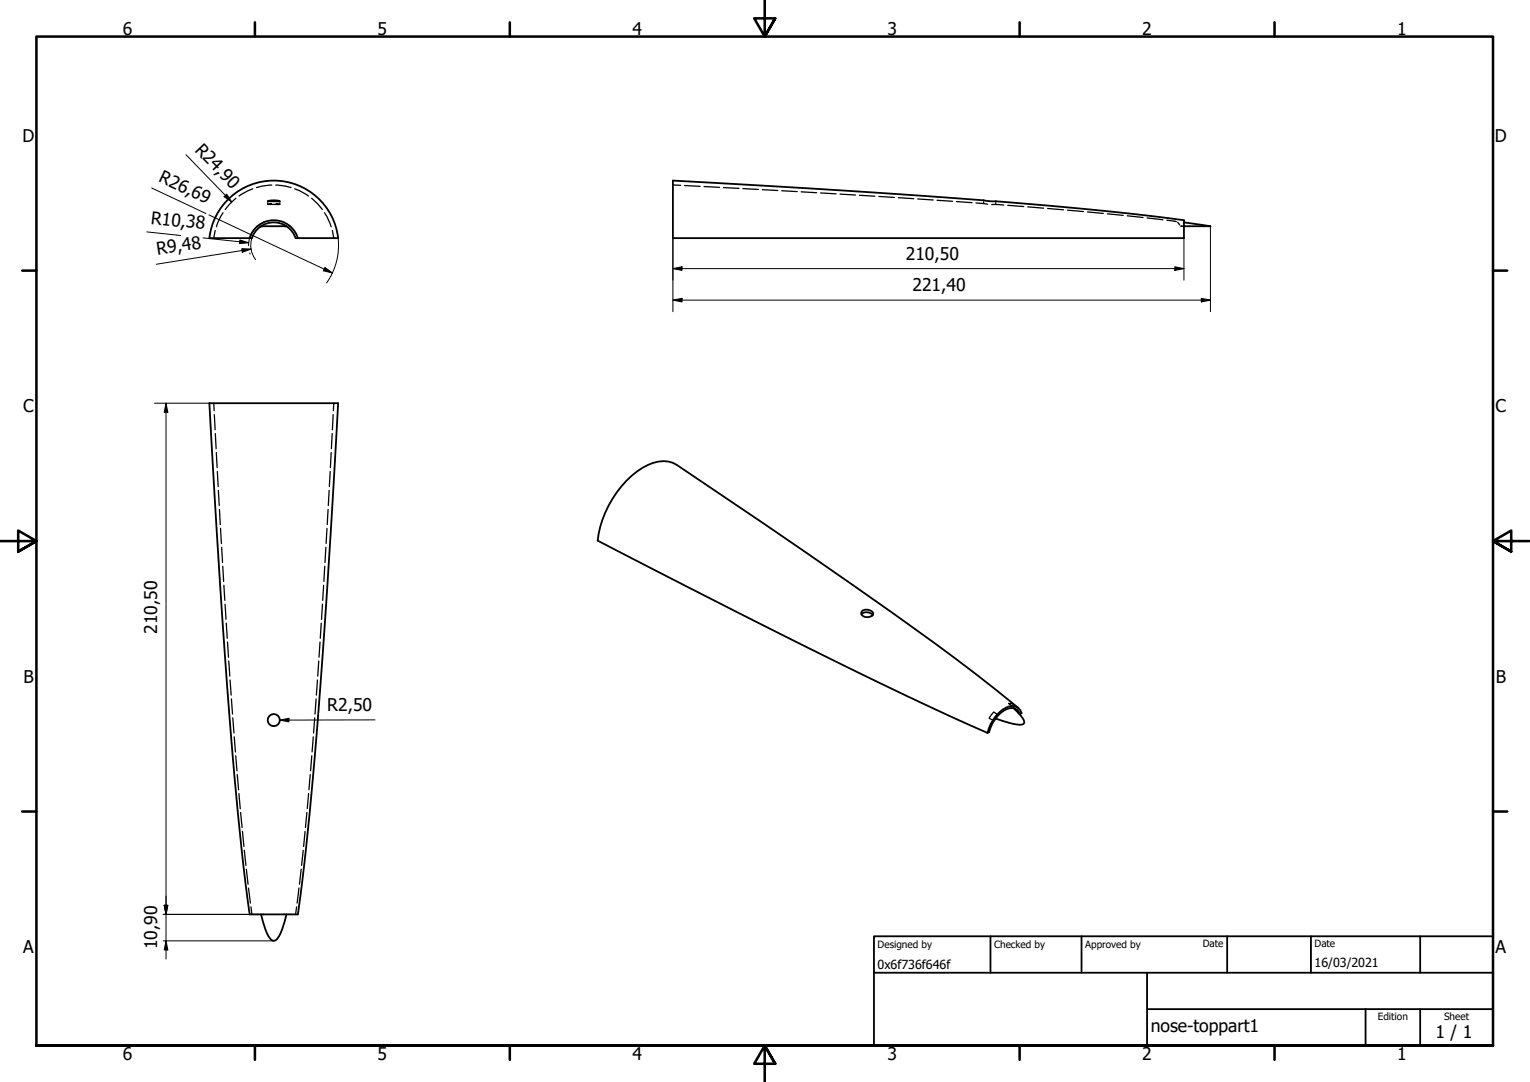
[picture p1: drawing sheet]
<svg xmlns="http://www.w3.org/2000/svg" width="420mm" height="297mm" viewBox="0 0 420 297" stroke-linecap="round" stroke-linejoin="round" font-family="sans-serif">
<!-- layer: Hidden (ISO) -->
<g fill="none" stroke="#000" stroke-width=".35">
<path d="M61.2 58.4l-.6 1-1.2 2.9M64.8 54.4l-1.8 1.6-1.2 1.5M69.4 51.8l-1.3 .6-2.4 1.4M73.5 55.2v.3M73.5 55.8v.3M74.5 55.9l-1 .2h3.3l-.9-.2M74.6 50.8l-2.5 .3-1.7 .4M75.7 50.8l2.6 .3 1.6 .4M76.8 55.2v.3M76.8 55.8v.3M80.9 51.8l1.4 .6 2.4 1.4M85.6 54.4l1.7 1.6 1.2 1.5"/>
<path d="M89.1 58.4l.7 1 1.1 2.9M184.8 50.8l2.1 .1M188 50.9l4.3 .3M193.3 51.2l4.3 .2M198.7 51.5l4.2 .2M204 51.8l4.3 .2M209.3 52.1l4.3 .2M214.7 52.4l4.2 .2M220 52.7l4.3 .2M225.3 53l4.3 .2M230.7 53.3l4.2 .2M236 53.6l4.3 .3"/>
<path d="M241.3 53.9l4.3 .3M246.7 54.3l4.2 .2M252 54.6l4.3 .3M257.3 55l4.3 .3M262.7 55.3l4.2 .3M268 55.7l2.1 .2M270.1 55.9l1.1 .2M270.1 55v.3M270.1 55.6v.3M273.5 56.1h-1.2M273.5 55.3v.2M273.5 55.8v.3"/>
<path d="M273.5 56.1l2.1 .2M276.7 56.4l4.4 .3M282.2 56.8l4.4 .3M287.7 57.2l4.4 .4M293.2 57.7l4.3 .4M298.6 58.2l4.4 .4M304.1 58.7l4.4 .4M309.5 59.2l4.4 .5M315 59.8l4.4 .5M59.1 63.3l-.4 2.1M91.3 63.3l.4 2.1M320.4 60.5l2.6 .3"/>
<path d="M323.4 61l.6 .8M324.3 62.1h.3M324.4 62l.7 .1M58.7 110.7l.1 2.1M58.9 113.8l.2 4.2M59.1 119l.3 4.2M91.2 119l-.2 4.2M91.5 113.8l-.2 4.2M91.7 110.7l-.1 2.1M59.4 124.2l.2 4.2M59.7 129.4l.2 4.2M60 134.6l.2 4.2"/>
<path d="M60.3 139.8l.2 4.2M90.1 139.8l-.2 4.2M90.4 134.6l-.2 4.2M90.7 129.4l-.3 4.2M90.9 124.2l-.2 4.2M60.6 145l.2 4.2M60.9 150.3l.2 4.1M61.2 155.5l.2 4.1M89.2 155.5l-.3 4.1M89.5 150.3l-.3 4.1M89.8 145l-.2 4.2M61.5 160.7l.2 4.1"/>
<path d="M61.8 165.9l.3 4.1M62.1 171.1l.3 4.1M62.5 176.3l.3 4.1M87.9 176.3l-.3 4.1M88.2 171.1l-.3 4.1M88.6 165.9l-.3 4.1M88.9 160.7l-.3 4.1M62.8 181.5l.3 4.1M63.2 186.7l.3 4.1M63.6 191.9l.3 4.1M63.9 197.1l.3 4.1M86.4 197.1l-.3 4.1"/>
<path d="M86.8 191.9l-.3 4.1M87.2 186.7l-.3 4.1M87.5 181.5l-.3 4.1M64.3 202.3l.4 4.1M64.7 207.5l.4 4.1M65.2 212.7l.3 4.1M65.6 217.9l.4 4.1M84.8 217.9l-.4 4.1M85.2 212.7l-.4 4.1M85.6 207.5l-.3 4.1M86 202.3l-.3 4.1M66.1 223.1l.4 4.1"/>
<path d="M66.6 228.2l.4 4.2M67.1 233.4l.4 4.2M67.6 238.6l.5 4.2M82.7 238.6l-.5 4.2M83.3 233.4l-.5 4.2M83.8 228.2l-.4 4.2M84.3 223.1l-.4 4.1M68.2 243.8l.6 4.1M68.9 249l.3 2M81.4 249l-.2 2M82.1 243.8l-.5 4.1"/>
</g>
<!-- layer: Visible (ISO) -->
<g fill="none" stroke="#000" stroke-width=".5">
<path d="M73.5 55.2a6 6 0 0 1 3.3 0zM184.8 49.6l12.3 .7a2355.2 2355.2 0 0 1 114.9 8.5l13.1 1.7v4.9h-140.3zM68.6 65.4a6.9 6.9 0 0 1 6.6-4.9 6.9 6.9 0 0 1 6.6 4.9M71.7 62.1a6.3 6.3 0 0 1 7 0zM72.1 62.1a4.8 4.8 0 0 0-2.9 3.3h-11.7a17.8 17.8 0 0 1 17.7-15.8 17.8 17.8 0 0 1 17.7 15.8h-11.7a4.8 4.8 0 0 0-3-3.3M325.1 61.1l7.3 1h-7.3M57.5 110.7h35.4a2318 2318 0 0 1-9.4 127l-1.7 13.3h-13.2a1352.6 1352.6 0 0 1-8.1-89.2zM236.6 168.7a2.13 2.13 0 0 1 3.1 .1M236.6 167.9a2.04 2.04 0 0 1 3.2 .6 1.86 1.86 0 0 1-1.7 .9 1.86 1.86 0 0 1-1.6-1.1zM273.4 197.3a9.3 9.3 0 0 0-1.8 3.6l-.4 .3M274.2 196.3a5.2 5.2 0 0 1 4.1-1.9l1.1 1a4.7 4.7 0 0 1 1.8 3.1 2.04 2.04 0 0 1-2.1 .4l-5.7-1.6zM278.4 194.5a2.12 2.12 0 0 1 1.7 1.5"/>
<path d="M279.6 195.7l.5 .3M279.6 194.4a646.9 646.9 0 0 0-46.2-34.4 1973.7 1973.7 0 0 0-48.6-32.9 9.6 9.6 0 0 0-8.4 1.3 28.2 28.2 0 0 0-12.3 20 2107.7 2107.7 0 0 0 103.7 51.3l3.4 1.5M280.1 196l.4-.2a2.75 2.75 0 0 0-4.2-1.5 10.7 10.7 0 0 0-5.1 6.9M71.7 251a18 18 0 0 0 2.6 6.8 1.07 1.07 0 0 0 1.8 0 15.4 15.4 0 0 0 2.6-6.8"/>
<circle cx="75.2" cy="197.7" r="1.67"/>
</g>
<!-- layer: Visible Narrow (ISO) -->
<path d="M273.9 196.1l-1-.6-.7 .7-.6 .9 1.1 .6M277.9 193.8l-.9-.7a2.22 2.22 0 0 1 2 .9" fill="none" stroke="#000" stroke-width=".35"/>
<!-- layer: Border (ISO) -->
<g fill="none" stroke="#000" stroke-width=".7">
<path d="M70 6.1v3.9M140 6.1v3.9M210 0v10l-2.9-5h5.8l-2.9 5 2.9-5M280 6.1v3.9M350 6.1v3.9M6.1 74.3h3.9M410 74.3h3.9M0 148.5h10l-5-2.9v5.8l5-2.9-5 2.9M420 148.5h-10l5-2.9v5.8l-5-2.9 5 2.9M6.1 222.8h3.9M410 222.8h3.9M10 287v-277h400v277h-400h400"/>
<path d="M70 287v3.9M140 287v3.9M212.9 292l-2.9-5 2.9 5h-5.8l2.9-5v10M280 287v3.9M350 287v3.9"/>
</g>
<!-- layer: Title (ISO) -->
<path d="M240 257h170v30h-170zM272 257v10M297 257v10M337 257v10M360 257v10M390 257v10M240 267h170M315 277h95M315 267v20M375 277v10M390 277v10" fill="none" stroke="#000" stroke-width=".5"/>
<!-- layer: Dimension (ISO) -->
<g fill="none" stroke="#000" stroke-width=".27">
<path d="M41.7 51.6l14.8 7M51.1 42.5l12.5 12.9M57.4 59l33.9 15.9M61.5 54l.8-.7 1.3 2.1zM40.3 63.7l9.3 1M55.8 65.3l12.5 1.3M65.9 65.9l2.4 .7-2.5 .3zM66.4 68.3l2.5 .1-2.4 .9zM68.6 69.4l.1 .4M68.9 68.4l-26 4.2M69.2 65.4a6.3 6.3 0 0 0 1 5.9M72.4 61.1a6.9 6.9 0 0 0-4.1 6.4"/>
<path d="M89.2 73.4l2.1 1.5-2.5-.6zM92.9 65.4a17.8 17.8 0 0 1-3.2 12.3M184.8 73.7l2.5-.5v1zM184.8 65.4v20.2M184.8 73.7h140.3M322.6 73.2l2.5 .5-2.5 .5zM325.1 65.4v11.5M332.4 62.1v23.5M184.8 82.4l2.5-.5v1zM184.8 82.4h147.6M329.9 81.9l2.5 .5-2.5 .5zM42.4 110.7h15.1"/>
<path d="M45.6 110.7l.5 2.5h-1zM45.6 110.7v152.6M76.8 197.7l2.5-.5v1zM103 197.6l-26.2 .1M44.8 251h27.6M44.8 258.3h30.4M45.1 248.5h1l-.5 2.5zM45.6 258.3l.5 2.5h-1z"/>
</g>
<g fill="#000">
<path d="M61.5 54l.8-.7 1.3 2.1z" fill-rule="evenodd"/>
<path d="M65.9 65.9l2.4 .7-2.5 .3z" fill-rule="evenodd"/>
<path d="M66.4 68.3l2.5 .1-2.4 .9z" fill-rule="evenodd"/>
<path d="M89.2 73.4l2.1 1.5-2.5-.6z" fill-rule="evenodd"/>
<path d="M184.8 73.7l2.5-.5v1z" fill-rule="evenodd"/>
<path d="M322.6 73.2l2.5 .5-2.5 .5z" fill-rule="evenodd"/>
<path d="M184.8 82.4l2.5-.5v1z" fill-rule="evenodd"/>
<path d="M329.9 81.9l2.5 .5-2.5 .5z" fill-rule="evenodd"/>
<path d="M45.6 110.7l.5 2.5h-1z" fill-rule="evenodd"/>
<path d="M76.8 197.7l2.5-.5v1z" fill-rule="evenodd"/>
<path d="M45.1 248.5h1l-.5 2.5z" fill-rule="evenodd"/>
<path d="M45.1 248.5h1l-.5 2.5z" fill-rule="evenodd"/>
<path d="M45.6 258.3l.5 2.5h-1z" fill-rule="evenodd"/>
</g>
<g font-size="4.8">
<text x="33.7" y="9.6">6</text>
<text x="103.7" y="9.6">5</text>
<text x="173.7" y="9.6">4</text>
<text x="243.7" y="9.6">3</text>
<text x="313.7" y="9.6">2</text>
<text x="383.7" y="9.6">1</text>
<text x="6.2" y="38.9">D</text>
<text x="53.3" y="41.4" transform="rotate(46 53.3 41.4)">R24,90</text>
<text x="410.5" y="38.9">D</text>
<text x="43.4" y="49.8" transform="rotate(25 43.4 49.8)">R26,69</text>
<text x="41.3" y="61.4" transform="rotate(6 41.3 61.4)">R10,38</text>
<text x="43.3" y="70.1" transform="rotate(-9 43.3 70.1)">R9,48</text>
<text x="248.7" y="71.3">210,50</text>
<text x="250.6" y="80">221,40</text>
<text x="6.4" y="113.2">C</text>
<text x="410.7" y="113.2">C</text>
<text x="43.2" y="174" transform="rotate(-90 43.2 174)">210,50</text>
<text x="6.4" y="187.4">B</text>
<text x="410.7" y="187.4">B</text>
<text x="89.9" y="195.3">R2,50</text>
<text x="6.4" y="261.7">A</text>
<text x="43.2" y="260.6" transform="rotate(-90 43.2 260.6)">10,90</text>
<text x="410.7" y="261.7">A</text>
<text x="316" y="283.3">nose-toppart1</text>
<text x="394.2" y="285">1 / 1</text>
<text x="33.7" y="290.9">6</text>
<text x="103.7" y="290.9">5</text>
<text x="173.7" y="290.9">4</text>
<text x="243.7" y="290.9">3</text>
<text x="313.7" y="290.9">2</text>
<text x="383.7" y="290.9">1</text>
</g>
<g font-size="3.4">
<text x="241" y="266">0x6f736f646f</text>
<text x="361" y="265.5">16/03/2021</text>
</g>
<g font-size="2.7">
<text x="241" y="260.1">Designed by</text>
<text x="273" y="260.1">Checked by</text>
<text x="298" y="260.1">Approved by</text>
<text x="330.3" y="260">Date</text>
<text x="361" y="260">Date</text>
<text x="378.4" y="280.1">Edition</text>
<text x="396.6" y="280.1">Sheet</text>
</g>
</svg>
